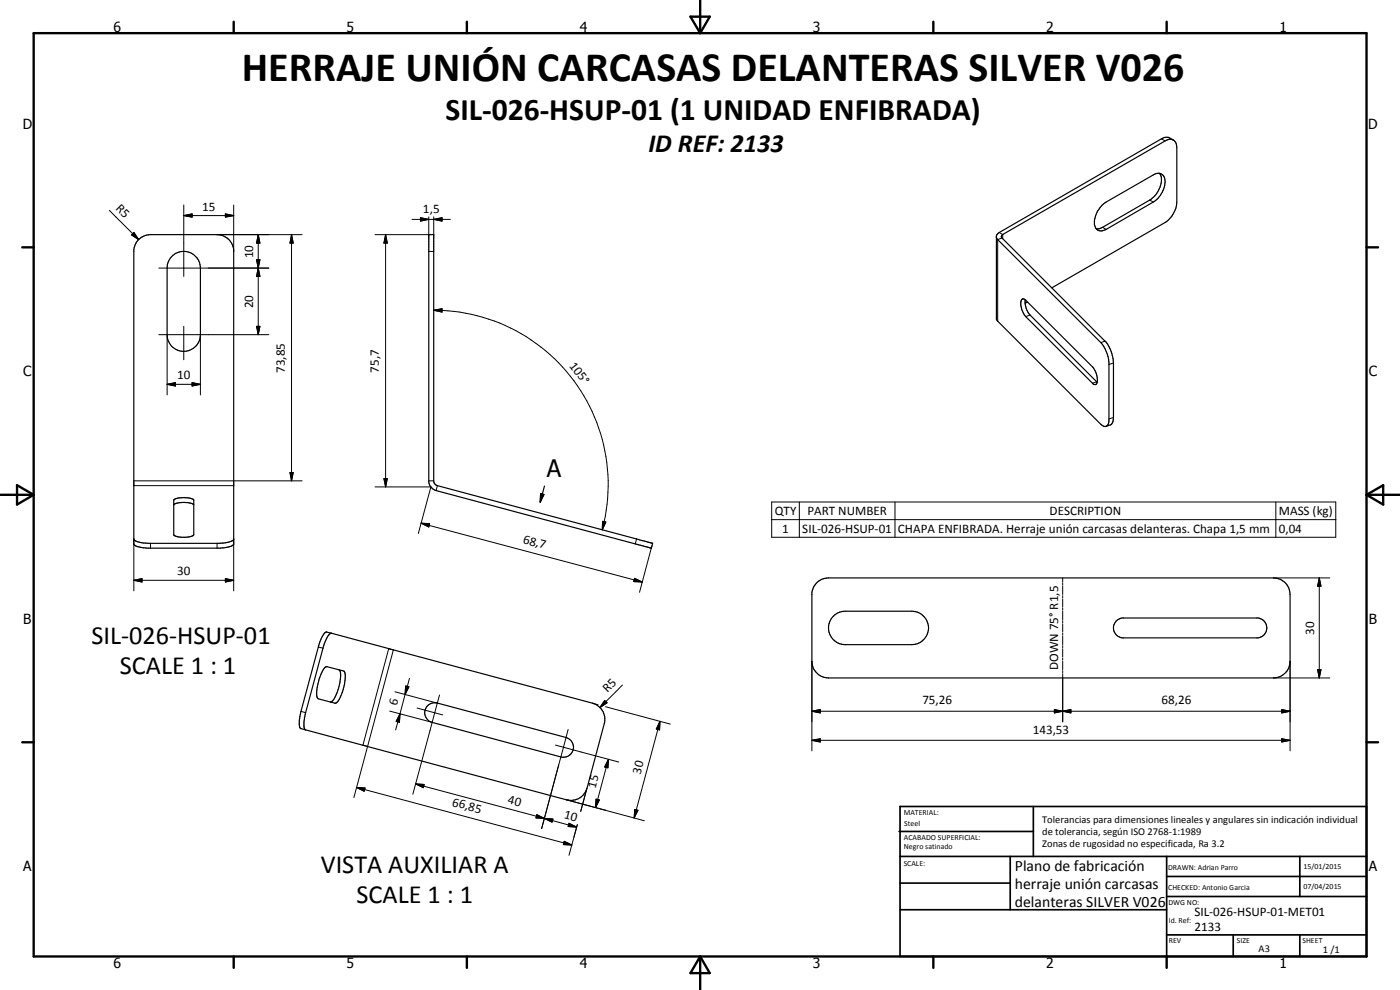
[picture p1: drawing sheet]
<svg xmlns="http://www.w3.org/2000/svg" width="420mm" height="297mm" viewBox="0 0 420 297" stroke-linecap="round" stroke-linejoin="round" font-family="sans-serif">
<g fill="none" stroke="#000" stroke-width=".35">
<path d="M348 52a5.5 5.5 0 0 1-.8 6l-1.8 1.8-14.5 8.4-1 .4h-.9M352.1 42a2.61 2.61 0 0 0-2.8-.7l-49.4 28.5-.9 1 .1 25.1 31.3 31.4a1.28 1.28 0 0 0 1.5 .6 1.28 1.28 0 0 0 .9-1.4v-17.6a11.3 11.3 0 0 0-2.2-5.9l-31.2-31.1-.4-.7M41.4 72.1l.8-.7 1.4-.7 1.6-.3h19.9a5 5 0 0 1 5 4.5v88.4a5.2 5.2 0 0 1-3.9 1.2l-22.6-.1a5.1 5.1 0 0 1-3.4-1.1v-88.4l.4-1.5zM51.5 77a5 5 0 0 1 5.5-1.2 5 5 0 0 1 3.1 4.6v20a5 5 0 0 1-5 5 5 5 0 0 1-4.9-5v-20l.2-1.6zM128.7 70.4h1.5v73.9l.2 .8 .9 .6 64.3 17.2 .3 .1-.4 1.5-64.6-17.3-1.1-.6-.7-.8-.4-1.1zM330.8 61.5l1.2-.9 14.1-8.1a2.2 2.2 0 0 1 2.6-.2 2.2 2.2 0 0 1 1 2.4 7.8 7.8 0 0 1-3.6 5.9l-14.1 8.2a2.14 2.14 0 0 1-3.5-1.4 7.7 7.7 0 0 1 2.3-5.9zM306.6 89.9l.5-.2 .7 .4 20.3 20.2a5.1 5.1 0 0 1 .9 5l-.9-.1-20.3-20.2a5.5 5.5 0 0 1-1.2-5.1zM307.7 90a5.4 5.4 0 0 0 1.1 4.1l20.5 20.6M308.4 90.6l-.7 .4M315.7 86.4l34-19.6a8 8 0 0 0 3.5-6.2v-16.3a2.13 2.13 0 0 0-1-2.3 2.13 2.13 0 0 0-2.5 .3l-48.8 28.1-.3 .4v.5l31 31.1a10.5 10.5 0 0 1 2.6 6.5l-.1 17.1-.5 1.3-1.7 .6M52.1 151.5a6.5 6.5 0 0 1 5.4-.5l.7 .5M52.3 149.9a7.2 7.2 0 0 1 5.8 .1v10.5a6.5 6.5 0 0 1-5.7 .2l-.3-.3z"/>
<path d="M162.3 148.1l.9 .3-1.1 2.3zM163.4 145.8l-1.3 4.9M40.2 161.8a5.8 5.8 0 0 0 4.4 1.2h21.1a5.8 5.8 0 0 0 4.4-1.2M244.9 175a5 5 0 0 1 3.8-1.6h133.5a5 5 0 0 1 5 5v20a5 5 0 0 1-5 5h-133.5a5 5 0 0 1-5-4.5v-21l.4-1.5zM99.5 190l78.3 21a5 5 0 0 1 3.5 6.1l-5.1 19.4a5 5 0 0 1-6.2 3.5l-78.3-21M99.5 190a4.3 4.3 0 0 0-2.1 3l-5.9 21.8a7.9 7.9 0 0 0-.1 3.9l.3 .3M99.5 190l-1.4-.3a4.1 4.1 0 0 0-2.1 3l-5.9 21.8a7.9 7.9 0 0 0-.1 3.8l.2 .3 1.5 .4M249.8 185.2a4.9 4.9 0 0 1 3.8-1.8h20a5 5 0 0 1 5.1 5 5 5 0 0 1-5.1 5h-20a5 5 0 0 1-4.5-2.9 5 5 0 0 1 .7-5.3zM335 186.4l.6-.6 1.2-.4h40.8a3 3 0 0 1 2.6 3 3 3 0 0 1-2.6 3h-40.8a3 3 0 0 1-1.8-5zM97.5 200.3l.6-.3 5.2 1.4a5.2 5.2 0 0 1 .1 3.8l-.9 3.1a3.8 3.8 0 0 1-2 2.7l-5-1.3a2.77 2.77 0 0 1-.4-2.9 16.6 16.6 0 0 1 2-6zM101.7 201a2.19 2.19 0 0 1 .5 2.4l-.2 1.5-.9 3a3.8 3.8 0 0 1-2 2.7M128.3 211.8l.9-.7 .8-.2h1.3l38.6 10.4a3 3 0 0 1 2.1 3.6 3 3 0 0 1-3.7 2.2l-38.6-10.4a3 3 0 0 1-1.4-4.9z"/>
</g>
<g fill="none" stroke="#000" stroke-width=".3">
<path d="M348.6 41.7l1.1 .6M32.8 63.1l8.8 8.8M39.5 70.5l.7-.7 1.4 2.1zM40.2 69.8l1.4 2.1-2.1-1.4zM55.1 64.7l2.5-.5v1zM55.1 61.5v21.4M55.1 64.7h15M65.1 70.4h25.6M67.6 64.2l2.5 .5-2.5 .5zM70.1 61.5v13.9M77 77.9h1l-.5 2.5zM77 77.9l1 5h-1l1-5z"/>
<path d="M77.5 70.4l.5 2.5h-1zM77.5 70.4v30M87.5 70.4l.5 2.5h-1zM87.5 70.4v73.9M115.7 70.4l.5 2.5h-1zM115.7 70.4v75.7M123.6 65.8h11.6M126.2 65.3l2.5 .5-2.5 .5zM128.7 75.4h1.5M128.7 65.1v5.3h-16.1M130.2 65.8l2.5-.5v1zM130.2 65.1v5.3"/>
<path d="M299.9 69.8l1 .6v1.3M300.7 71.4l-1.3 .5v24.5M330.9 68.2l1.1 .6M345 60l1.1 .6M47.7 80.4h33M55.1 97.9v10M77 97.9h1l-.5 2.5zM77.5 80.4l.5 2.5h-1zM130.2 93.1l2.5-.5v1zM130.2 93.1a52.4 52.4 0 0 1 50.6 65.9M309.1 94.5l-1.3 .5M47.7 100.4h33"/>
<path d="M50.2 115.3l2.5-.5v1zM50.2 115.3h9.9M50.2 100.5v18M57.6 114.8l2.5 .5-2.5 .5zM60.1 100.5v18M329.1 114.6l-1.2 .4M331.6 102.4l-1.2 .4M334.2 108.9l-1.4 .4M334.2 125.3l-1.4 .4M40.2 144.3h50.5M40.2 145.7h29.9M87 141.8h1l-.5 2.5z"/>
<path d="M112.6 146.1h16.7l-3.8 14M115.2 143.6h1l-.5 2.5zM126.4 157l2.5 .1-.2 1zM126.4 157l66.3 17.6M128.7 144.3h1.5M131.3 145.7l-.4 1.5M180.8 156.4l1 .2-1 2.4zM231.6 150.6h169.3v10.6h-169.3zM231.6 155.9h169.3M239.9 150.6v10.6M268.6 150.6v10.6M382.9 150.6v10.6"/>
<path d="M40.2 174.1l2.4-.5v1zM40.2 174.1h29.9M40.2 161.7v15.6M45.2 163v1.5M65.1 163v1.5M67.6 173.6l2.5 .5-2.5 .5zM70.1 161.7v15.6M190.4 173.5l2.3 1.1-2.5-.1zM191 161.7l-.3 1.5M195.7 163.7l-3.8 14M318.9 173.4v1.3M318.9 175v.6"/>
<path d="M318.9 175.9v2.5M318.9 178.7v.6M318.9 179.7v2.5M382.2 173.4h16.9M395.9 173.4l.5 2.5h-1zM395.9 173.4v30M95.5 194.1l1.4 .4M116.7 194.6l-7.8 29M118.1 195l-11.9 44.3M243.7 198.4v26.9M318.9 182.5v.6M318.9 183.4v2.5"/>
<path d="M318.9 186.2v.7M318.9 187.2v2.5M318.9 190v.6M318.9 190.9v2.5M318.9 193.7v.7M318.9 194.6v2.5M318.9 197.5v.6M318.9 198.4v2.5M387.2 198.4v26.9M90.3 213.4l1.4 .4M117 213.4l12.6 3.3M118.5 207.6l12.6 3.3"/>
<path d="M120 214.2l-.1 2.5-1-.2zM121.6 208.4l-2.9 10.6M121.7 205.8l1 .3-1.1 2.3zM122.9 203.5l-1.3 4.9M125.2 212.4l5.3 1.5M130.5 213.9l2.4 .6M130.5 213.9l-6.6 24.4M131.9 208.5l-1.4 5.4M170.5 218.9l-1.4 5.3M177.8 211l1.7 .5M181.5 210.2l.7 .7-2.2 1.4zM181.7 212l19.5 5.3"/>
<path d="M186.8 205.5l-6.8 6.8M198.1 216.5l-.2 2.5-.9-.3zM198.1 216.5l-7.8 28.9M243.7 213.4l2.5-.5v1zM243.7 213.4h143.5M316.4 212.9l2.5 .5-2.5 .5zM318.9 213.4l2.5-.5v1zM318.9 201.2v.6M318.9 202.1v14.5M382.2 203.4h16.9M384.7 212.9l2.5 .5-2.5 .5zM395.4 200.9h1l-.5 2.5z"/>
<path d="M107 236.3l2.5 .1-.2 1zM107 236.3l64.6 17.2M124.7 235.2l2.6 .2-.3 .9zM124.7 235.2l38.7 10.4M166.7 223.6l2.4 .6M169.1 224.2l16.6 4.4M169.1 224.2l-6.6 24.4M176.1 236.7l-1.8 6.8M178.9 239.8l1 .2-1.2 2.3zM182.6 227.8l-.2 2.6-.9-.3zM182.6 227.8l-3.9 14.5M243.7 222.1l2.5-.4v.9z"/>
<path d="M243.7 222.1h143.5M384.7 221.7l2.5 .4-2.5 .5zM161.1 244.4l2.3 1.2-2.5-.2zM161.1 244.4l4.6 2.3 .2-1-5-.3zM163.4 245.6l2.5 .1-.2 1zM163.4 245.6l9.6 2.6M169.3 252.4l2.3 1.1-2.5-.1zM170.8 247l2.2 1.2-2.5-.2zM173.3 247.4l-2.5 9.2M181.8 243.1l-11.8-3.1 23.4 6.3M190.5 242.9l1 .2-1.2 2.3z"/>
</g>
<g fill="none" stroke="#000" stroke-width=".71">
<path d="M10.1 9.9h400v277.1h-400zM70.1 6.5v3.4M140.1 6.5v3.4M207.2 5h5.8l-2.9 4.9zM210.1 0v9.9M280.1 6.5v3.4M350.1 6.5v3.4M6.7 74.2h3.4M410.1 74.2h3.5M.1 148.5h10M5.1 145.6l5 2.9-5 2.9zM410.1 148.5h10"/>
<path d="M410.1 148.5l5-2.9v5.8zM6.7 222.7h3.4M410.1 222.7h3.5M70.1 287v3.4M140.1 287v3.4M210.1 287v10M210.1 287l2.9 5h-5.8zM280.1 287v3.4M350.1 287v3.4"/>
</g>
<g fill="none" stroke="#000" stroke-width=".51">
<path d="M269.8 249.5h40.3M270.1 242h140v45h-140zM270.1 257h140M303.2 257v16M310.1 242v15M350.1 257v30M390.1 257v12M270.1 265h33.1M270.1 273h80M350.1 269h60M350.1 263h60M350.1 280.5h60"/>
<path d="M370.1 280.5v6.5M390.1 280.5v6.5"/>
</g>
<g fill="#000">
<path d="M40.2 69.8l1.4 2.1-2.1-1.4zM55.1 64.7l2.5-.5v1zM67.6 64.2l2.5 .5-2.5 .5zM77 77.9h1l-.5 2.5zM77.5 70.4l.5 2.5h-1zM87.5 70.4l.5 2.5h-1zM115.7 70.4l.5 2.5h-1zM126.2 65.3l2.5 .5-2.5 .5zM130.2 65.8l2.5-.5v1zM77 97.9h1l-.5 2.5zM77.5 80.4l.5 2.5h-1zM130.2 93.1l2.5-.5v1z"/>
<path d="M50.2 115.3l2.5-.5v1zM57.6 114.8l2.5 .5-2.5 .5zM87 141.8h1l-.5 2.5zM115.2 143.6h1l-.5 2.5zM126.4 157l2.5 .1-.2 1zM162.3 148.1l.9 .3-1.1 2.3zM180.8 156.4l1 .2-1 2.4zM40.2 174.1l2.4-.5v1zM67.6 173.6l2.5 .5-2.5 .5zM190.4 173.5l2.3 1.1-2.5-.1zM395.9 173.4l.5 2.5h-1zM120 214.2l-.1 2.5-1-.2z"/>
<path d="M121.7 205.8l1 .3-1.1 2.3zM181.5 210.2l.7 .7-2.2 1.4zM198.1 216.5l-.2 2.5-.9-.3zM243.7 213.4l2.5-.5v1zM316.4 212.9l2.5 .5-2.5 .5zM318.9 213.4l2.5-.5v1zM384.7 212.9l2.5 .5-2.5 .5zM395.4 200.9h1l-.5 2.5zM107 236.3l2.5 .1-.2 1zM124.7 235.2l2.6 .2-.3 .9zM178.9 239.8l1 .2-1.2 2.3zM182.6 227.8l-.2 2.6-.9-.3z"/>
<path d="M243.7 222.1l2.5-.4v.9zM384.7 221.7l2.5 .4-2.5 .5zM161.1 244.4l2.3 1.2-2.5-.2zM163.4 245.6l2.5 .1-.2 1zM169.3 252.4l2.3 1.1-2.5-.1zM170.8 247l2.2 1.2-2.5-.2zM190.5 242.9l1 .2-1.2 2.3z"/>
</g>
<text font-size="12.6" x="72.6" y="24.2">HERRAJE UNIÓN CARCASAS DELANTERAS SILVER V026</text>
<text font-size="9.4" x="133.7" y="36">SIL-026-HSUP-01 (1 UNIDAD ENFIBRADA)</text>
<g font-size="7.9">
<text x="194.6" y="45.5">ID REF: 2133</text>
<text x="27.5" y="193.2">SIL-026-HSUP-01</text>
<text x="36" y="202.2">SCALE 1 : 1</text>
<text x="96.3" y="261.8">VISTA AUXILIAR A</text>
<text x="107" y="270.8">SCALE 1 : 1</text>
</g>
<text font-size="7.2" x="164.1" y="143">A</text>
<g font-size="4.7">
<text x="304.6" y="261.2">Plano de fabricación</text>
<text x="304.6" y="266.6">herraje unión carcasas</text>
<text x="304.6" y="272">delanteras SILVER V026</text>
</g>
<g font-size="4.2">
<text x="34" y="9.6">6</text>
<text x="104" y="9.6">5</text>
<text x="174" y="9.6">4</text>
<text x="244" y="9.6">3</text>
<text x="314" y="9.6">2</text>
<text x="384" y="9.6">1</text>
<text x="6.8" y="38.7">D</text>
<text x="410.6" y="38.7">D</text>
<text x="7" y="112.9">C</text>
<text x="410.8" y="112.9">C</text>
<text x="7" y="187.1">B</text>
<text x="410.8" y="187.1">B</text>
<text x="7" y="261.4">A</text>
<text x="410.8" y="261.4">A</text>
<text x="34" y="290.4">6</text>
<text x="104" y="290.4">5</text>
<text x="174" y="290.4">4</text>
<text x="244" y="290.4">3</text>
<text x="314" y="290.4">2</text>
<text x="384" y="290.4">1</text>
</g>
<g font-size="3.9">
<text x="34.5" y="62.6" transform="rotate(45 34.5 62.6)">R5</text>
<text x="60.7" y="63.2">15</text>
<text x="126.9" y="63.8">1,5</text>
<text x="76" y="77.4" transform="rotate(-90 76 77.4)">10</text>
<text x="76" y="92.5" transform="rotate(-90 76 92.5)">20</text>
<text x="53.2" y="113.8">10</text>
<text x="85.5" y="111.8" transform="rotate(-90 85.5 111.8)">73,85</text>
<text x="113.7" y="111.8" transform="rotate(-90 113.7 111.8)">75,7</text>
<text x="170.8" y="109.7" transform="rotate(53 170.8 109.7)">105°</text>
<text x="232.5" y="154.6">QTY</text>
<text x="242.3" y="154.5">PART NUMBER</text>
<text x="315" y="154.6">DESCRIPTION</text>
<text x="383.8" y="154.6">MASS (kg)</text>
<text x="234.8" y="159.9">1</text>
<text x="240.8" y="159.9">SIL-026-HSUP-01</text>
<text x="269.5" y="159.9">CHAPA ENFIBRADA. Herraje unión carcasas delanteras. Chapa 1,5 mm</text>
<text x="383.8" y="159.9">0,04</text>
<text x="156.8" y="162.9" transform="rotate(15 156.8 162.9)">68,7</text>
<text x="53.2" y="172.6">30</text>
<text x="394.4" y="190.4" transform="rotate(-90 394.4 190.4)">30</text>
<text x="317.6" y="201" transform="rotate(-90 317.6 201)">DOWN 75° R1,5</text>
<text x="182.3" y="207.9" transform="rotate(-45 182.3 207.9)">R5</text>
<text x="119.1" y="211.8" transform="rotate(-75 119.1 211.8)">6</text>
<text x="276.8" y="211.3">75,26</text>
<text x="348.6" y="211.3">68,26</text>
<text x="310" y="220.1">143,53</text>
<text x="192.2" y="232.5" transform="rotate(-75 192.2 232.5)">30</text>
<text x="178.7" y="236.6" transform="rotate(-75 178.7 236.6)">15</text>
<text x="135.5" y="241.7" transform="rotate(15 135.5 241.7)">66,85</text>
<text x="152.2" y="241" transform="rotate(15 152.2 241)">40</text>
<text x="169.1" y="245.5" transform="rotate(15 169.1 245.5)">10</text>
<text x="358.5" y="275">SIL-026-HSUP-01-MET01</text>
<text x="358.5" y="279.4">2133</text>
</g>
<g font-size="3.1">
<text x="312.7" y="246.8">Tolerancias para dimensiones lineales y angulares sin indicación individual</text>
<text x="312.7" y="250.4">de tolerancia, según ISO 2768-1:1989</text>
<text x="312.7" y="254">Zonas de rugosidad no especificada, Ra 3.2</text>
<text x="377.7" y="285.6">A3</text>
<text x="397" y="285.9">1 /1</text>
</g>
<g font-size="2.4">
<text x="271.2" y="244.4">MATERIAL:</text>
<text x="271.3" y="252">ACABADO SUPERFICIAL:</text>
<text x="271.4" y="247.9">Steel</text>
<text x="271.3" y="254.6">Negro satinado</text>
<text x="271.2" y="259.7">SCALE:</text>
<text x="350.6" y="261">DRAWN: Adrian Parro</text>
<text x="391.2" y="260.6">15/01/2015</text>
<text x="350.6" y="267">CHECKED: Antonio Garcia</text>
<text x="391.2" y="266.7">07/04/2015</text>
<text x="350.6" y="271.4">DWG NO:</text>
<text x="350.8" y="276.9">Id. Ref:</text>
<text x="350.8" y="282.8">REV</text>
<text x="371.2" y="282.9">SIZE</text>
<text x="390.9" y="282.9">SHEET</text>
</g>
</svg>
